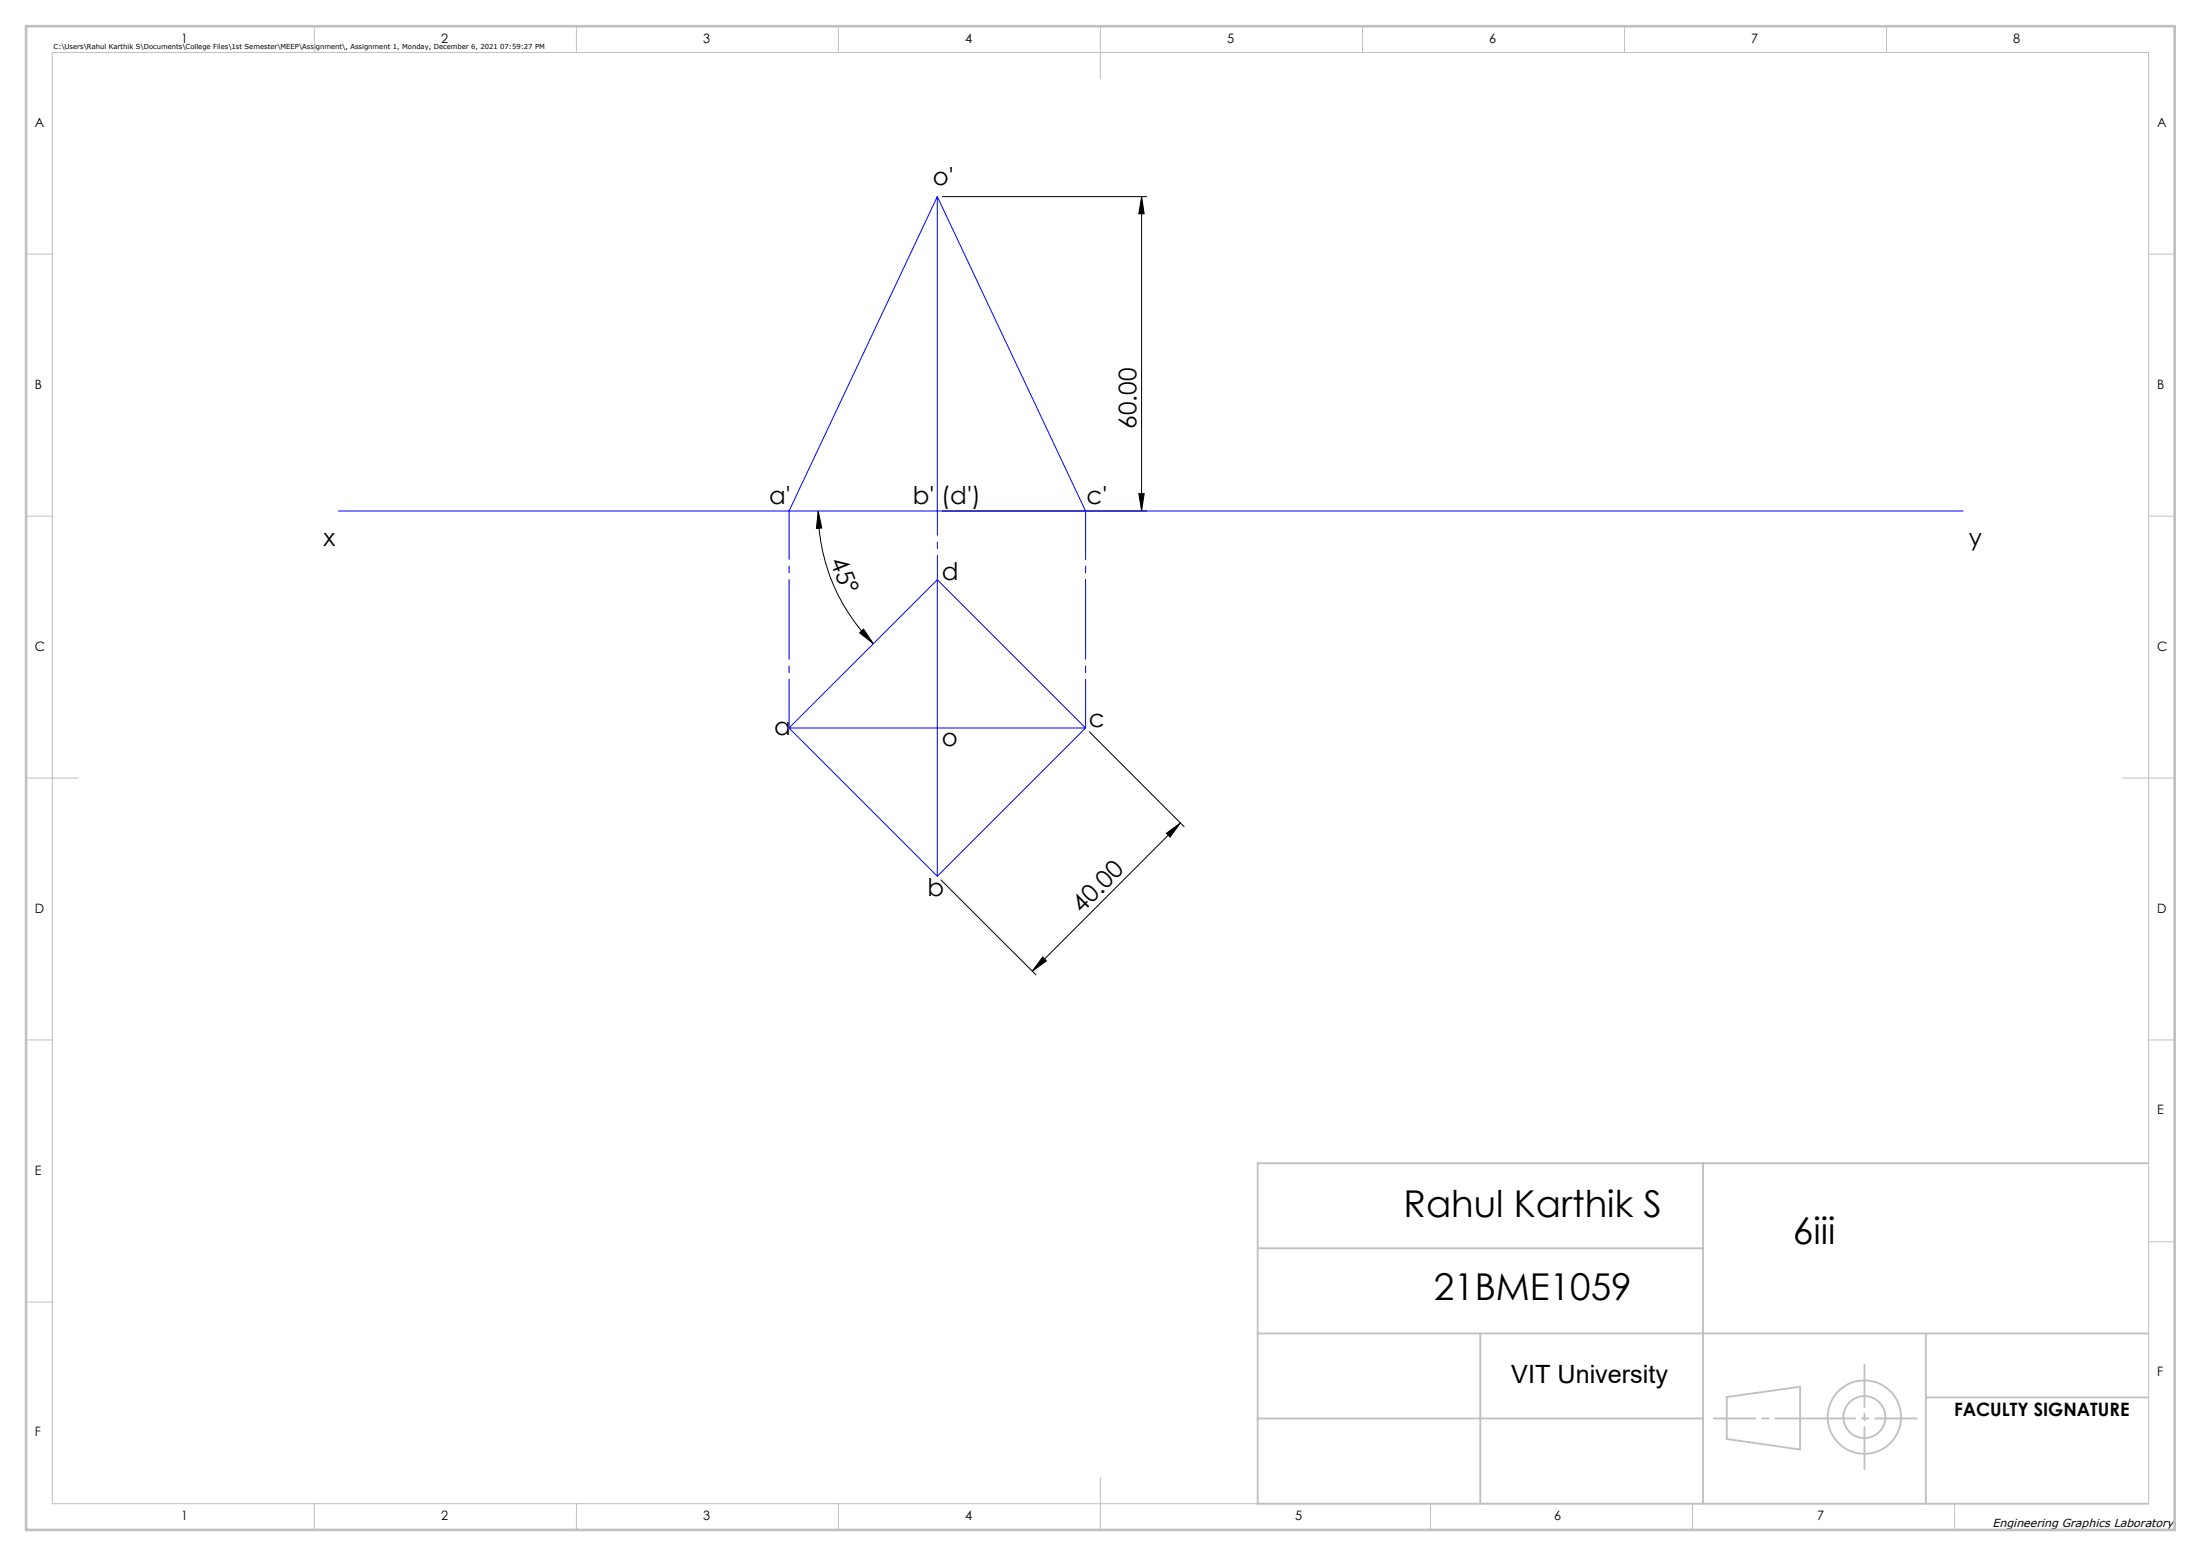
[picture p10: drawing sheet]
<svg xmlns="http://www.w3.org/2000/svg" width="420mm" height="297mm" viewBox="0 0 420 297" stroke-linecap="round" stroke-linejoin="round" font-family="sans-serif">
<g fill="none" stroke="#000" stroke-width=".19">
<path d="M179.8 37.5h39M217.8 37.5v60M217.8 37.5l.5 3.3h-1zM156.1 97.5l.7 3.3-1 .1zM156.1 97.5a35.9 35.9 0 0 0 10.6 25.4M179.8 97.5h39M217.3 94.2h1l-.5 3.3zM164 120.8l.8-.7 1.9 2.8zM207.9 139.7l18.1 18.1M222.6 159.1l2.6-2-1.9 2.7zM225.2 157.1l-28.2 28.3M179.6 168l18.1 18.1"/>
<path d="M199 182.7l.7 .7-2.7 2z"/>
</g>
<g fill="none" stroke="#c0c0c0" stroke-width=".35">
<path d="M240 238.3h85M325 222v65M410 222h-170v65h170M240 254.5h170M282.5 254.5v32.5M367.5 254.5v32.5M240 270.8h85M329.5 266.7l14-2v12l-14-2zM367.5 266.7h42.5"/>
<circle cx="355.8" cy="270.5" r="7"/>
<circle cx="355.8" cy="270.5" r="4"/>
</g>
<g fill="none" stroke="#c0c0c0" stroke-width=".19">
<path d="M10 10h400v277h-400zM60 5v5M110 5v5M160 5v5M210 5v10M260 5v5M310 5v5M360 5v5M5 48.5h5M410 48.5h5M5 98.5h5M410 98.5h5"/>
<path d="M5 148.5h10M405 148.5h10M5 198.5h5M410 198.5h5M410 237h5M5 248.5h5M60 287v5M110 287v5M160 287v5M210 282v10M273 287v5M323 287v5"/>
<path d="M373 287v5"/>
</g>
<path d="M327 270.8h38.8" fill="none" stroke="#c0c0c0" stroke-width=".35" stroke-dasharray="15.2 1.3 1.3 1.3" stroke-dashoffset="7.3"/>
<path d="M355.8 260.5v20" fill="none" stroke="#c0c0c0" stroke-width=".35" stroke-dasharray="15.2 1.3 1.3 1.3" stroke-dashoffset="7.1"/>
<path d="M5 5h410v287h-410z" fill="none" stroke="#c0c0c0" stroke-width=".5"/>
<path d="M178.9 110.7v-13.2" fill="none" stroke="#00f" stroke-width=".19" stroke-dasharray="15.2 1.3 1.3 1.3" stroke-dashoffset="10.6"/>
<path d="M150.6 138.9v-41.4M207.2 138.9v-41.4" fill="none" stroke="#00f" stroke-width=".19" stroke-dasharray="15.2 1.3 1.3 1.3" stroke-dashoffset="6"/>
<path d="M178.9 37.5v60M178.9 37.5l-28.3 60M178.9 37.5l28.3 60M64.6 97.5h310M178.9 110.7v56.5M178.9 110.7l-28.3 28.3M178.9 110.7l28.3 28.3M150.6 139l28.3 28.2M150.6 139h56.6M207.2 139l-28.3 28.2" fill="none" stroke="#00f" stroke-width=".19"/>
<g fill="#000">
<path d="M217.8 37.5l.5 3.3h-1zM217.3 94.2h1l-.5 3.3z"/>
<path d="M156.1 97.5l.7 3.3-1 .1zM164 120.8l.8-.7 1.9 2.8z"/>
<path d="M199 182.7l.7 .7-2.7 2zM222.6 159.1l2.6-2-1.9 2.7z"/>
</g>
<g font-size="7.1">
<text x="267.8" y="232.2">Rahul Karthik S</text>
<text x="342.1" y="237.5">6iii</text>
<text x="273.6" y="248.2">21BME1059</text>
</g>
<text font-size="4.8" x="288.4" y="264">VIT University</text>
<g font-size="4.7">
<text x="178" y="35.4">o'</text>
<text x="216.8" y="81.8" transform="rotate(-90 216.8 81.8)">60.00</text>
<text x="146.8" y="96.1">a'</text>
<text x="174.2" y="96.1">b'</text>
<text x="179.6" y="96.1">(d')</text>
<text x="207.3" y="96.1">c'</text>
<text x="61.7" y="104.2">x</text>
<text x="158.3" y="107.1" transform="rotate(68 158.3 107.1)">45°</text>
<text x="375.7" y="104.2">y</text>
<text x="179.7" y="110.7">d</text>
<text x="147.7" y="140.4">a</text>
<text x="179.7" y="142.4">o</text>
<text x="207.8" y="138.8">c</text>
<text x="177" y="171.1">b</text>
<text x="206.5" y="174.5" transform="rotate(-45 206.5 174.5)">40.00</text>
</g>
<text font-size="3.5" x="372.9" y="270.3">FACULTY SIGNATURE</text>
<g font-size="2.5">
<text x="34.6" y="8.2">1</text>
<text x="84.2" y="8.2">2</text>
<text x="134.2" y="8.2">3</text>
<text x="184.2" y="8.2">4</text>
<text x="234.2" y="8.2">5</text>
<text x="284.2" y="8.2">6</text>
<text x="334.2" y="8.2">7</text>
<text x="384.2" y="8.2">8</text>
<text x="6.7" y="24.2">A</text>
<text x="411.7" y="24.2">A</text>
<text x="6.7" y="74.2">B</text>
<text x="411.7" y="74.2">B</text>
<text x="6.7" y="124.2">C</text>
<text x="411.7" y="124.2">C</text>
<text x="6.7" y="174.2">D</text>
<text x="411.7" y="174.2">D</text>
<text x="411.7" y="212.7">E</text>
<text x="6.7" y="224.2">E</text>
<text x="411.7" y="262.7">F</text>
<text x="6.7" y="274.2">F</text>
<text x="34.6" y="290.2">1</text>
<text x="84.2" y="290.2">2</text>
<text x="134.2" y="290.2">3</text>
<text x="184.2" y="290.2">4</text>
<text x="247.2" y="290.2">5</text>
<text x="296.5" y="290.2">6</text>
<text x="346.8" y="290.2">7</text>
</g>
<text font-size="2.2" x="380.2" y="291.4">Engineering Graphics Laboratory</text>
<text font-size="1.3" x="10.2" y="9.3">C:\Users\Rahul Karthik S\Documents\College Files\1st Semester\MEEP\Assignment\, Assignment 1, Monday, December 6, 2021 07:59:27 PM</text>
</svg>
